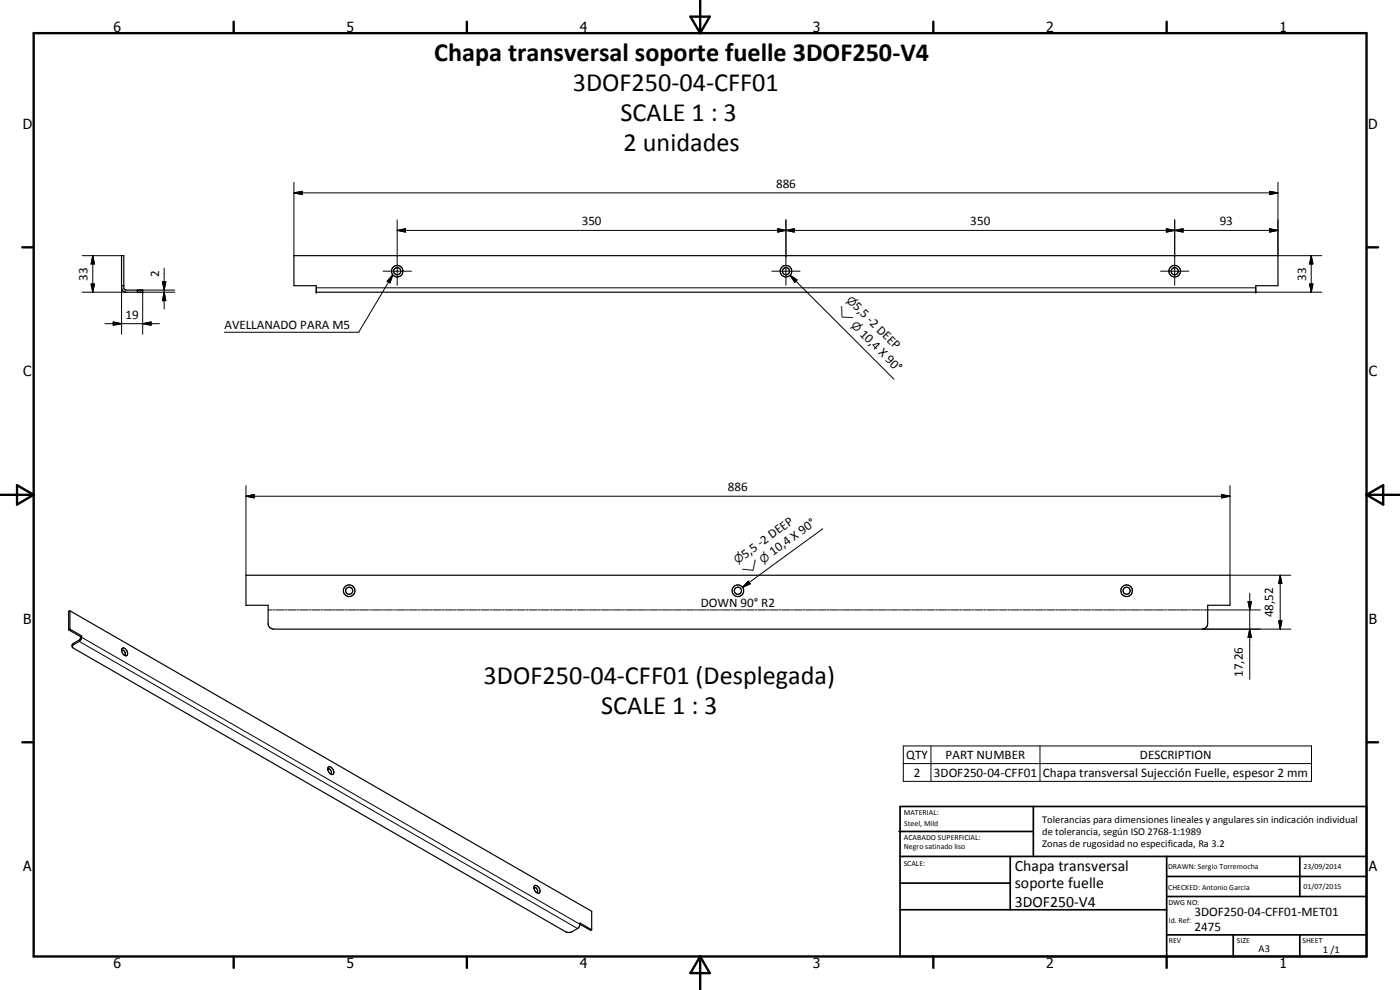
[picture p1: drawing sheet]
<svg xmlns="http://www.w3.org/2000/svg" width="420mm" height="297mm" viewBox="0 0 420 297" stroke-linecap="round" stroke-linejoin="round" font-family="sans-serif">
<g fill="none" stroke="#000" stroke-width=".35">
<path d="M36.5 76.7h.7v10l.6 .3h5v.7h-5.2l-.9-.6-.2-.7zM88.2 76.7h295.3v9h-6.6v2h-282v-2h-6.7zM36.5 85.7h.7M73.8 172.6h295.3v9h-6.7v6.1l-.5 .7-1.1 .4h-278.7l-1-.4-.6-1v-5.8h-6.7zM20.6 189l3.6 2M21 188.8l3.5 2M21 188.8l-.4 .2M21 183.3l156.6 90.1v5.6M21 183.3v5.5M21 183.3l-.4 .1v5.6M24.2 191l-.3 .9-2.2 1.5v.7l.3 .4 147.8 85.1 .7 .2 1.1-.2 1.9-1.1 .6-1.2M24.5 190.8a1.73 1.73 0 0 1-.7 1.6l-2.1 1.4"/>
<path d="M24.5 190.8l-.3 .2M36.5 195.3l.1-.1a.78 .78 0 0 1 .9 .3 .78 .78 0 0 1-.2 1h-.1M36.6 194.6a1.3 1.3 0 0 1 1.4 .3 1.3 1.3 0 0 1 .3 1.3 .73 .73 0 0 1-.8 .6 .73 .73 0 0 1-.6-.7l-.4-.7zM98.4 230.9a.67 .67 0 0 1 .8-.1 .67 .67 0 0 1 .3 .8l-.2 .5-.2 .1M98.5 230.2a1.37 1.37 0 0 1 1.4 .4 1.37 1.37 0 0 1 .2 1.4 .97 .97 0 0 1-1 .2 .97 .97 0 0 1-.6-.9zM160.2 266.6l.1-.2a.79 .79 0 0 1 .9 .4 .79 .79 0 0 1-.1 1h-.2M160.3 265.9a1.14 1.14 0 0 1 1.7 1.1 .69 .69 0 0 1-.3 1 .69 .69 0 0 1-.9-.4 1.57 1.57 0 0 1-.5-1.7zM174.1 277.3v-.4l3.5 2.1M174.1 277.3l3.1 1.8 .4-.1"/>
<circle cx="119.2" cy="81.3" r="1.07"/>
<circle cx="119.2" cy="81.4" r="1.73"/>
<circle cx="235.9" cy="81.4" r="1.07"/>
<circle cx="235.9" cy="81.4" r="1.73"/>
<circle cx="352.5" cy="81.4" r="1.07"/>
<circle cx="352.6" cy="81.4" r="1.74"/>
<circle cx="104.8" cy="177.3" r="1.06"/>
<circle cx="104.8" cy="177.3" r="1.74"/>
<circle cx="221.4" cy="177.3" r="1.06"/>
<circle cx="221.5" cy="177.3" r="1.75"/>
<circle cx="338.1" cy="177.2" r="1.07"/>
<circle cx="338.1" cy="177.2" r="1.75"/>
</g>
<g fill="#000">
<circle cx="42.8" cy="87.7" r=".18"/>
<circle cx="42.8" cy="87" r=".18"/>
<circle cx="94.9" cy="87.7" r=".18"/>
<circle cx="376.9" cy="87.7" r=".18"/>
</g>
<g fill="none" stroke="#000" stroke-width=".3">
<path d="M88.2 57.9l2.5-.5v1zM88.2 57.9h295.3M88.2 54.7v22M381 57.4l2.5 .5-2.5 .5zM383.5 54.7v22h13.2M24.7 76.7h11.8M27.8 76.7l.6 2.5h-1.1zM27.8 76.7v11M119.2 69.1l2.5-.5v1zM119.2 66v19.6M119.2 69.1h264.3M233.4 68.6l2.5 .5-2.5 .5z"/>
<path d="M233.4 68.6l5 1v-1l-5 1zM235.9 69.1l2.5-.5v1zM235.9 66v19.6M350 68.6l2.5 .5-2.5 .5zM350 68.6l5 1v-1l-5 1zM352.5 69.1l2.5-.5v1zM352.5 66v19.6M381 68.6l2.5 .5-2.5 .5zM393.5 76.7l.5 2.5h-1zM393.5 76.7v11M24.7 87.7h13.1M27.3 85.2h1.1l-.6 2.5z"/>
<path d="M31.5 97.1h16.3M34 96.6l2.5 .5-2.5 .5zM36.5 85.7v14.6M42.8 97.1l2.5-.5v1zM42.8 87.7v12.6M48.8 84.5h1l-.5 2.5zM49.3 87.7l.5 2.5h-1zM49.3 80.4v12.3M52.4 87h-11.2v.7h11.2M94.9 86.4h282M115 81.4h8.5M117.9 82.5l-.9 2.4-.8-.5z"/>
<path d="M117.9 82.5l-10.3 17.2h-40.3M231.6 81.4h8.5M237.1 82.6l2.1 1.4-.7 .7zM237.1 82.6l31.2 31.2M348.3 81.4h8.5M376.9 87.7h19.8M393 85.2h1l-.5 2.5zM73.8 148.9l2.5-.5v1zM73.8 148.9h295.3M73.8 145.7v26.9M246.9 158.7l-24.1 17.5M366.6 148.4l2.5 .5-2.5 .5z"/>
<path d="M369.1 145.7v26.9h18.3M224.6 174.4l.6 .8-2.4 1zM375.1 178v25.8M384.2 172.6l.5 2.5h-1zM384.2 172.6v16.2M22 193v.5M23.8 192.4l149.5 86.2M24.5 191.2l149.6 86.1M80.5 183h1.1M81.9 183h.7M82.9 183h2.4M85.6 183h.6"/>
<path d="M86.5 183h2.4M89.2 183h.6M90.1 183h2.4M92.8 183h.6M93.7 183h2.4M96.4 183h.6M97.3 183h2.4M100 183h.7M101 183h2.3M103.7 183h.6M104.6 183h2.4M107.3 183h.6"/>
<path d="M108.2 183h2.4M110.9 183h.6M111.8 183h2.4M114.5 183h.6M115.4 183h2.4M118.1 183h.6M119 183h2.4M121.7 183h.6M122.6 183h2.4M125.3 183h.6M126.3 183h2.4M129 183h.6"/>
<path d="M129.9 183h2.4M132.6 183h.6M133.5 183h2.4M136.2 183h.6M137.1 183h2.4M139.8 183h.6M140.7 183h2.4M143.4 183h.6M144.3 183h2.4M147 183h.6M147.9 183h2.5M150.7 183h.5"/>
<path d="M151.5 183h2.5M154.3 183h.6M155.2 183h2.4M157.9 183h.6M158.8 183h2.4M161.5 183h.6M162.4 183h2.4M165.1 183h.6M166 183h2.4M168.7 183h.6M169.6 183h2.4M172.4 183h.5"/>
<path d="M173.3 183h2.4M176 183h.6M176.9 183h2.4M179.6 183h.6M180.5 183h2.4M183.2 183h.6M184.1 183h2.4M186.8 183h.6M187.7 183h2.4M190.4 183h.6M191.3 183h2.4M194 183h.6"/>
<path d="M194.9 183h2.4M197.6 183h.7M198.6 183h2.4M201.2 183h.7M202.2 183h2.4M204.9 183h.6M205.8 183h2.4M208.5 183h.6M209.4 183h2.4M212.1 183h.6M213 183h2.4M215.7 183h.6"/>
<path d="M216.6 183h2.4M219.4 183h.6M220.2 183h2.5M223 183h.6M223.8 183h2.5M226.6 183h.5M227.5 183h2.4M230.2 183h.6M231.1 183h2.4M233.8 183h.6M234.7 183h2.4M237.4 183h.6"/>
<path d="M238.3 183h2.4M241 183h.6M242 183h2.4M244.6 183h.7M245.6 183h2.4M248.3 183h.6M249.2 183h2.4M251.9 183h.6M252.8 183h2.4M255.5 183h.6M256.4 183h2.4M259.1 183h.6"/>
<path d="M260 183h2.4M262.7 183h.6M263.6 183h2.5M266.3 183h.6M267.2 183h2.5M269.9 183h.6M270.8 183h2.5M273.6 183h.6M274.5 183h2.4M277.2 183h.6M278.1 183h2.4M280.8 183h.6"/>
<path d="M281.7 183h2.4M284.4 183h.6M285.3 183h2.4M288 183h.6M289 183h2.4M291.7 183h.6M292.6 183h2.4M295.3 183h.6M296.2 183h2.4M298.9 183h.6M299.8 183h2.4M302.5 183h.6"/>
<path d="M303.4 183h2.4M306.1 183h.6M307 183h2.4M309.7 183h.6M310.6 183h2.4M313.3 183h.6M314.2 183h2.4M316.9 183h.7M317.9 183h2.4M320.6 183h.6M321.5 183h2.4M324.2 183h.6"/>
<path d="M325.1 183h2.4M327.8 183h.6M328.7 183h2.4M331.4 183h.6M332.3 183h2.4M335.1 183h.5M335.9 183h2.5M338.7 183h.5M339.5 183h2.5M342.3 183h.5M343.2 183h2.4M345.9 183h.6"/>
<path d="M346.8 183h2.4M349.5 183h.6M350.4 183h2.4M353.1 183h.6M354 183h2.4M356.7 183h.6M357.6 183h2.4M360.3 183h.7M360.8 188.8h26.6M361.3 183h16.9M374.6 180.5h1l-.5 2.5zM375.1 188.8l.5 2.5h-1z"/>
<path d="M383.7 186.3h1l-.5 2.5zM271.1 223.8h122.5v10.6h-122.5zM271.1 229.1h122.5M279.4 223.8v10.6M312.1 223.8v10.6"/>
</g>
<g fill="none" stroke="#000" stroke-width=".71">
<path d="M10.1 9.9h400v277.1h-400zM70.1 6.5v3.4M140.1 6.5v3.4M207.2 5h5.8l-2.9 4.9zM210.1 0v9.9M280.1 6.5v3.4M350.1 6.5v3.4M6.7 74.2h3.4M410.1 74.2h3.5M.1 148.5h10M5.1 145.6l5 2.9-5 2.9zM410.1 148.5h10"/>
<path d="M410.1 148.5l5-2.9v5.8zM6.7 222.7h3.4M410.1 222.7h3.5M70.1 287v3.4M140.1 287v3.4M210.1 287v10M210.1 287l2.9 5h-5.8zM280.1 287v3.4M350.1 287v3.4"/>
</g>
<g fill="none" stroke="#000" stroke-width=".51">
<path d="M269.8 249.5h40.3M270.1 242h140v45h-140zM270.1 257h140M303.2 257v16M310.1 242v15M350.1 257v30M390.1 257v12M270.1 265h33.1M270.1 273h80M350.1 269h60M350.1 263h60M350.1 280.5h60"/>
<path d="M370.1 280.5v6.5M390.1 280.5v6.5"/>
</g>
<g fill="#000">
<path d="M88.2 57.9l2.5-.5v1zM381 57.4l2.5 .5-2.5 .5zM27.8 76.7l.6 2.5h-1.1zM119.2 69.1l2.5-.5v1zM233.4 68.6l2.5 .5-2.5 .5zM235.9 69.1l2.5-.5v1zM350 68.6l2.5 .5-2.5 .5zM352.5 69.1l2.5-.5v1zM381 68.6l2.5 .5-2.5 .5zM393.5 76.7l.5 2.5h-1zM27.3 85.2h1.1l-.6 2.5zM34 96.6l2.5 .5-2.5 .5z"/>
<path d="M42.8 97.1l2.5-.5v1zM48.8 84.5h1l-.5 2.5zM49.3 87.7l.5 2.5h-1zM117.9 82.5l-.9 2.4-.8-.5zM237.1 82.6l2.1 1.4-.7 .7zM393 85.2h1l-.5 2.5zM73.8 148.9l2.5-.5v1zM366.6 148.4l2.5 .5-2.5 .5zM224.6 174.4l.6 .8-2.4 1zM384.2 172.6l.5 2.5h-1zM374.6 180.5h1l-.5 2.5zM375.1 188.8l.5 2.5h-1z"/>
<path d="M383.7 186.3h1l-.5 2.5z"/>
</g>
<g font-size="7.9">
<text x="130.3" y="18.3">Chapa transversal soporte fuelle 3DOF250-V4</text>
<text x="171.9" y="27.3">3DOF250-04-CFF01</text>
<text x="186.2" y="36.3">SCALE 1 : 3</text>
<text x="187.1" y="45.3">2 unidades</text>
<text x="145.1" y="205.3">3DOF250-04-CFF01 (Desplegada)</text>
<text x="180.4" y="214.3">SCALE 1 : 3</text>
</g>
<g font-size="4.7">
<text x="304.6" y="261.2">Chapa transversal</text>
<text x="304.6" y="266.6">soporte fuelle</text>
<text x="304.6" y="272">3DOF250-V4</text>
</g>
<g font-size="4.2">
<text x="34" y="9.6">6</text>
<text x="104" y="9.6">5</text>
<text x="174" y="9.6">4</text>
<text x="244" y="9.6">3</text>
<text x="314" y="9.6">2</text>
<text x="384" y="9.6">1</text>
<text x="6.8" y="38.7">D</text>
<text x="410.6" y="38.7">D</text>
<text x="7" y="112.9">C</text>
<text x="410.8" y="112.9">C</text>
<text x="7" y="187.1">B</text>
<text x="410.8" y="187.1">B</text>
<text x="7" y="261.4">A</text>
<text x="410.8" y="261.4">A</text>
<text x="34" y="290.4">6</text>
<text x="104" y="290.4">5</text>
<text x="174" y="290.4">4</text>
<text x="244" y="290.4">3</text>
<text x="314" y="290.4">2</text>
<text x="384" y="290.4">1</text>
</g>
<g font-size="3.9">
<text x="232.9" y="56.3">886</text>
<text x="174.6" y="67.6">350</text>
<text x="291.2" y="67.6">350</text>
<text x="366" y="67.6">93</text>
<text x="47.7" y="83.2" transform="rotate(-90 47.7 83.2)">2</text>
<text x="26.3" y="84.2" transform="rotate(-90 26.3 84.2)">33</text>
<text x="392" y="84.2" transform="rotate(-90 392 84.2)">33</text>
<text x="37.7" y="95.6">19</text>
<text x="255.9" y="92.2" transform="rotate(45 255.9 92.2)">5,5 -2 DEEP</text>
<text x="67.3" y="98.7">AVELLANADO PARA M5</text>
<text x="257.9" y="100.4" transform="rotate(45 257.9 100.4)">10,4 X 90°</text>
<text x="218.5" y="147.4">886</text>
<text x="223.6" y="167.6" transform="rotate(-36 223.6 167.6)">5,5 -2 DEEP</text>
<text x="232" y="166.9" transform="rotate(-36 232 166.9)">10,4 X 90°</text>
<text x="210.3" y="182.2">DOWN 90° R2</text>
<text x="382.1" y="185.2" transform="rotate(-90 382.1 185.2)">48,52</text>
<text x="373" y="203.1" transform="rotate(-90 373 203.1)">17,26</text>
<text x="272" y="227.8">QTY</text>
<text x="283.8" y="227.8">PART NUMBER</text>
<text x="342.1" y="227.8">DESCRIPTION</text>
<text x="274.3" y="233">2</text>
<text x="280.3" y="233">3DOF250-04-CFF01</text>
<text x="313" y="233.2">Chapa transversal Sujección Fuelle, espesor 2 mm</text>
<text x="358.5" y="275">3DOF250-04-CFF01-MET01</text>
<text x="358.5" y="279.4">2475</text>
</g>
<g font-size="3.3">
<text x="250.8" y="93.3" transform="rotate(45 250.8 93.3)">⌵</text>
<text x="253.9" y="90.2" transform="rotate(45 253.9 90.2)">⌀</text>
<text x="255.3" y="97.7" transform="rotate(45 255.3 97.7)">⌀</text>
<text x="221.3" y="169.3" transform="rotate(-36 221.3 169.3)">⌀</text>
<text x="223.9" y="172.8" transform="rotate(-36 223.9 172.8)">⌵</text>
<text x="229.1" y="169.1" transform="rotate(-36 229.1 169.1)">⌀</text>
</g>
<g font-size="3.1">
<text x="312.7" y="246.8">Tolerancias para dimensiones lineales y angulares sin indicación individual</text>
<text x="312.7" y="250.4">de tolerancia, según ISO 2768-1:1989</text>
<text x="312.7" y="254">Zonas de rugosidad no especificada, Ra 3.2</text>
<text x="377.7" y="285.6">A3</text>
<text x="397" y="285.9">1 /1</text>
</g>
<g font-size="2.4">
<text x="271.2" y="244.4">MATERIAL:</text>
<text x="271.3" y="252">ACABADO SUPERFICIAL:</text>
<text x="271.4" y="247.9">Steel, Mild</text>
<text x="271.3" y="254.6">Negro satinado liso</text>
<text x="271.2" y="259.7">SCALE:</text>
<text x="350.6" y="260.8">DRAWN: Sergio Torremocha</text>
<text x="391.2" y="260.6">23/09/2014</text>
<text x="350.6" y="267">CHECKED: Antonio Garcia</text>
<text x="391.2" y="266.7">01/07/2015</text>
<text x="350.6" y="271.4">DWG NO:</text>
<text x="350.8" y="276.9">Id. Ref:</text>
<text x="350.8" y="282.8">REV</text>
<text x="371.2" y="282.9">SIZE</text>
<text x="390.9" y="282.9">SHEET</text>
</g>
</svg>
